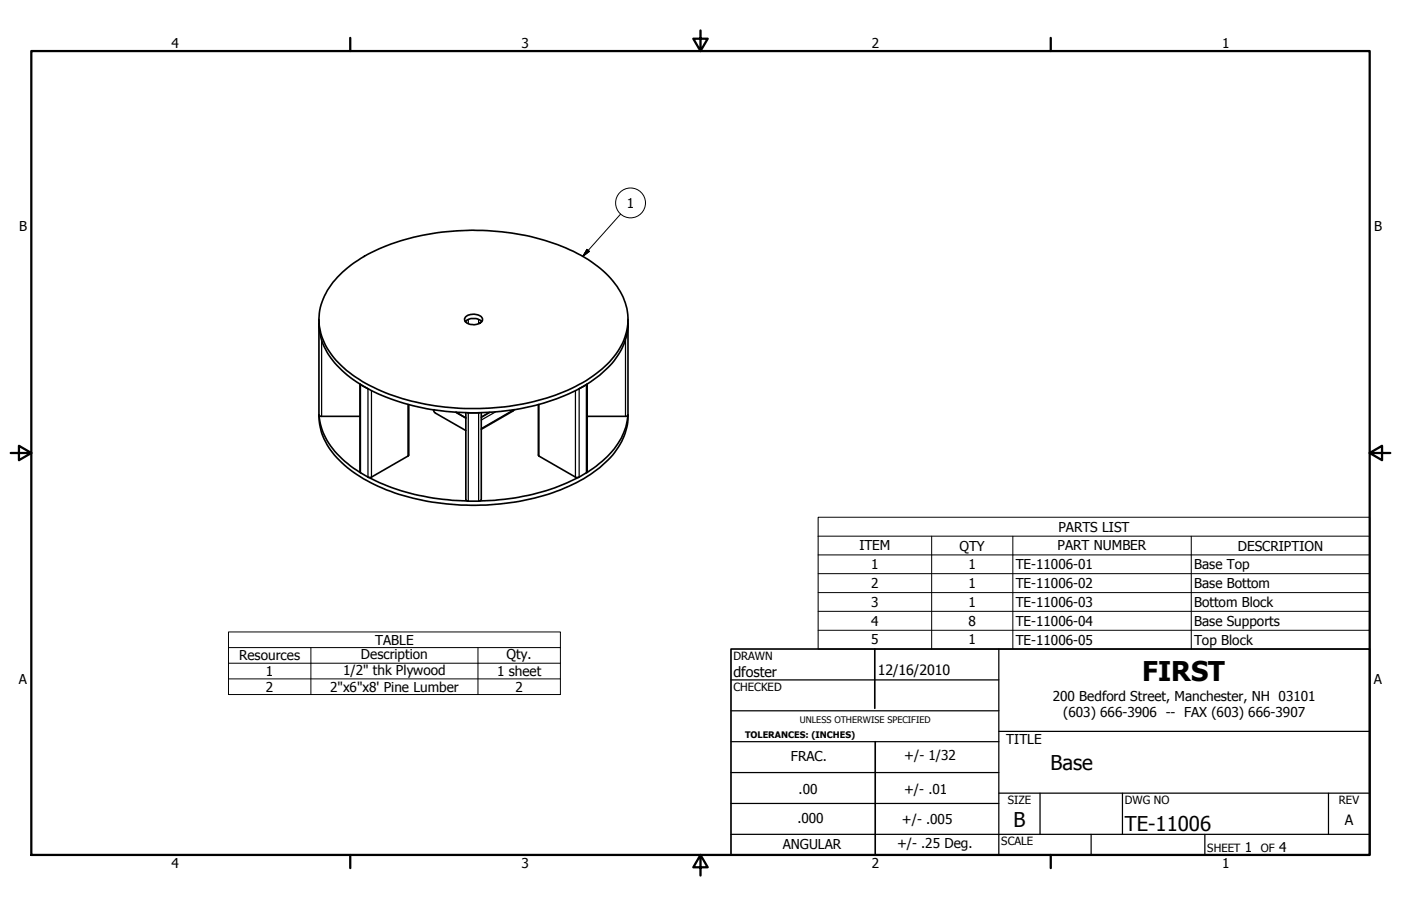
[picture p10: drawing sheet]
<svg xmlns="http://www.w3.org/2000/svg" width="432mm" height="279mm" viewBox="0 0 432 279" stroke-linecap="round" stroke-linejoin="round" font-family="sans-serif">
<!-- layer: Visible (ANSI) -->
<g fill="none" stroke="#000" stroke-width=".51">
<path d="M98.3 99.8a21 21 0 0 0 8.8 15.9 57.5 57.5 0 0 0 28.9 11 72.5 72.5 0 0 0 43.9-7.6 28.7 28.7 0 0 0 12.4-13.1l1.1-3.5 .1-2.7M98.3 98.5v2.2M104.8 84.7a48.6 48.6 0 0 1 24.2-11.9 78.2 78.2 0 0 1 45.4 3.7 34.7 34.7 0 0 1 16.8 13.5 17.3 17.3 0 0 1-2.6 20.7 43.4 43.4 0 0 1-21.5 12.4 77 77 0 0 1-50.8-3.1 32.9 32.9 0 0 1-15.7-12.9 17.2 17.2 0 0 1 2.7-20.8zM143.4 99.2a3.9 3.9 0 0 1 5.1 0M143.6 97.6a3.8 3.8 0 0 1 5 .4 1.73 1.73 0 0 1-2 2.1 2.97 2.97 0 0 1-3.4-1.4v-.5zM193.5 98.5v29.8a20 20 0 0 1-7.8 15.1 53.1 53.1 0 0 1-25.4 11.2 77.2 77.2 0 0 1-43.7-4.6 33.3 33.3 0 0 1-16.3-13.8 17.9 17.9 0 0 1-2-8.2M111.1 118.6l2.3 1.3M180.9 118.5l-2.6 1.5M193.5 100.7v.1M98.4 128.1a21.1 21.1 0 0 0 8.7 14.8l3.9 2.8M99.1 128.4h11.8M133.6 126.4l.6 1 9.4 5.4"/>
<path d="M140.5 127.1l3.1 1.8M144.1 127.3h3.7M148.3 127.3v26.8l-.2 .3-.6 .2h-3.2M158.3 126.4l-.2 .3M193.5 128.1a22.1 22.1 0 0 1-9.7 15.6l-2.9 2M193.5 128l-.5 .4h-12M111.1 145.8l2.3 1.3M113.6 147.2a67.5 67.5 0 0 0 30.5 7.3M126 140.3l-11.5 6.8M166.1 140.7l11.3 6.4M178.3 147.2a68 68 0 0 1-30.5 7.3M181 145.5l-2.5 1.6"/>
</g>
<!-- layer: Visible Narrow (ANSI) -->
<g fill="none" stroke="#000" stroke-width=".38">
<path d="M144.3 98.5v1.3M147.5 98.5v1.3M99.1 104.8v23.6M111.1 118.6v27.2M113.4 119.9v27.2M178.5 119.9v27.2M180.7 118.6v27.2M192.8 104.8v23.6M114.5 120.5v26.6M125.7 124.7v16M144.3 127.3v27.3M147.5 127.3v27.3"/>
<path d="M150.7 127.2l-2.4 1.4M152.7 127.1l-4.4 2.4M158.3 126.4l-10 5.7M166.1 124.7v16M177.4 120.5v26.6"/>
</g>
<g fill="none" stroke="#000" stroke-width=".51">
<path d="M143.6 99v.3M148.3 99v.3M98.4 100.8l-.1 27.2 .3 .3 .5 .1M110.9 118.4v27.2l.2 .2M111 118.5l.1 .1M113.4 119.9l.2 .1M181 118.4v27.1M126 124.8v15.5M140.5 127.1l3.1 1.8M143.6 127.3v26.9l.7 .4M151 127.1l-2.7 1.6M158.1 126.7l-9.8 5.7"/>
<path d="M165.9 124.8v15.6l.2 .3M113.4 147.1h1.1M177.4 147.1h1.1"/>
</g>
<!-- layer: Visible (ANSI) -->
<g fill="#000">
<circle cx="133.6" cy="126.4" r=".25"/>
<circle cx="158.3" cy="126.4" r=".25"/>
</g>
<!-- layer: Symbol (ANSI) -->
<g fill="none" stroke="#000" stroke-width=".31">
<path d="M180.9 76.9l.8 .6-2.1 1.6zM191.3 66l-11.7 13.1M252.2 165.4v-5.9h169.9v5.9M252.2 165.4h169.9v5.7M252.2 165.4v34.8h169.9v-29.1M252.2 171.1h169.9M252.2 176.9h169.9M287.1 165.4v34.8M312.2 165.4v34.8M367.2 165.4v34.8M70.4 199.7v-4.8h102.3v4.8M95.8 199.7v14.5"/>
<path d="M147.3 199.7v14.5M172.7 199.7h-102.3v4.8M172.7 199.7v14.5h-102.3v-9.7M252.2 182.8h169.9M252.2 188.5h169.9M252.2 194.4h169.9M70.4 204.5h102.3M70.4 209.4h102.3"/>
<circle cx="194.3" cy="62.6" r="4.6"/>
</g>
<!-- layer: Border (ANSI) -->
<path d="M9.7 15.7h412.4v248h-412.4zM107.9 11.7v4M215.9 9.4v6.3l-2.2-3.8h4.4l-2.2 3.8M323.8 11.7v4M3.3 139.7h6.4l-3.9-2.2v4.4l3.9-2.2M422.1 139.7l3.9 2.2v-4.4l-3.9 2.2h6.4M107.9 263.7v4M215.9 263.7l2.2 3.8h-4.4l2.2-3.8v6.3M323.8 263.7v4" fill="none" stroke="#000" stroke-width=".7"/>
<!-- layer: Title (ANSI) -->
<path d="M225.3 200.2h196.8v63.5h-196.8zM269.6 200.2v18.2M269.7 228.7v35" fill="none" stroke="#000" stroke-width=".51"/>
<g fill="none" stroke="#000" stroke-width=".38">
<path d="M225.3 209.7h82.5M225.3 219.2h82.5M307.8 200.2v63.5M225.3 228.7h82.5M225.3 238.3h82.5M307.8 225.6h114.3M225.3 257.3h196.8M225.3 247.8h82.5M307.8 244.6h114.3M320.5 244.6v12.7M336.3 257.3v6.4M345.9 244.6v12.7"/>
<path d="M371.3 257.3v6.4M409.4 244.6v12.7"/>
</g>
<!-- layer: Symbol (ANSI) -->
<path d="M180.9 76.9l-1.3 2.2zM180.9 76.9l.8 .6-2.1 1.6z" fill="#000" stroke="#000" stroke-width=".31"/>
<text font-size="8.4" x="352" y="209.9">FIRST</text>
<g font-size="6.3">
<text x="323.7" y="237.5">Base</text>
<text x="312.4" y="255.1">B</text>
<text x="346.7" y="256.4">TE-11006</text>
</g>
<g font-size="4.4">
<text x="226.1" y="208.9">dfoster</text>
<text x="270.5" y="208.2">12/16/2010</text>
<text x="414.5" y="254.4">A</text>
</g>
<g font-size="4.2">
<text x="52.8" y="14.7">4</text>
<text x="160.8" y="14.7">3</text>
<text x="268.7" y="14.7">2</text>
<text x="376.7" y="14.7">1</text>
<text x="193.2" y="64.1">1</text>
<text x="5.9" y="71.4">B</text>
<text x="423.5" y="71.4">B</text>
<text x="326.2" y="164">PARTS LIST</text>
<text x="264.9" y="169.7">ITEM</text>
<text x="295.7" y="169.8">QTY</text>
<text x="325.9" y="169.7">PART NUMBER</text>
<text x="381.5" y="169.8">DESCRIPTION</text>
<text x="268.5" y="175.6">1</text>
<text x="298.5" y="175.6">1</text>
<text x="313.1" y="175.6">TE-11006-01</text>
<text x="368" y="175.6">Base Top</text>
<text x="268.5" y="181.4">2</text>
<text x="298.5" y="181.4">1</text>
<text x="313.1" y="181.4">TE-11006-02</text>
<text x="368" y="181.4">Base Bottom</text>
<text x="268.5" y="187.2">3</text>
<text x="298.5" y="187.2">1</text>
<text x="313.1" y="187.2">TE-11006-03</text>
<text x="368" y="187.3">Bottom Block</text>
<text x="268.5" y="193">4</text>
<text x="298.5" y="193">8</text>
<text x="313.1" y="193">TE-11006-04</text>
<text x="368" y="193">Base Supports</text>
<text x="73.7" y="203.6">Resources</text>
<text x="111.3" y="203.2">Description</text>
<text x="115.6" y="198.8">TABLE</text>
<text x="156.1" y="203.3">Qty.</text>
<text x="268.5" y="198.8">5</text>
<text x="298.5" y="198.8">1</text>
<text x="313.1" y="198.8">TE-11006-05</text>
<text x="368" y="198.8">Top Block</text>
<text x="82" y="208.5">1</text>
<text x="105.7" y="208.1">1/2&quot; thk Plywood</text>
<text x="153.2" y="208.5">1 sheet</text>
<text x="5.8" y="211.1">A</text>
<text x="82" y="213.3">2</text>
<text x="101.7" y="213.3">2&quot;x6&quot;x8' Pine Lumber</text>
<text x="158.9" y="213.3">2</text>
<text x="423.4" y="211.1">A</text>
<text x="324.5" y="216.1">200 Bedford Street, Manchester, NH 03101</text>
<text x="327.7" y="221.2">(603) 666-3906 -- FAX (603) 666-3907</text>
<text x="310.1" y="229.6">TITLE</text>
<text x="243.8" y="234.6">FRAC.</text>
<text x="278.7" y="234.4">+/- 1/32</text>
<text x="246.1" y="244.7">.00</text>
<text x="278.6" y="244.9">+/- .01</text>
<text x="245.7" y="253.9">.000</text>
<text x="277.9" y="254.2">+/- .005</text>
<text x="241.2" y="261.7">ANGULAR</text>
<text x="276.5" y="261.4">+/- .25 Deg.</text>
<text x="383.7" y="262.8">1</text>
<text x="394.2" y="262.8">4</text>
<text x="52.8" y="267.7">4</text>
<text x="160.8" y="267.7">3</text>
<text x="268.7" y="267.7">2</text>
<text x="376.7" y="267.7">1</text>
</g>
<g font-size="3.5">
<text x="226.1" y="203.5">DRAWN</text>
<text x="226.1" y="213">CHECKED</text>
<text x="310.6" y="248">SIZE</text>
<text x="346.7" y="248">DWG NO</text>
<text x="412.7" y="247.9">REV</text>
<text x="308.6" y="260.7">SCALE</text>
<text x="372.1" y="262.8">SHEET</text>
<text x="388.6" y="262.8">OF</text>
</g>
<g font-size="2.8">
<text x="229.6" y="227.6">TOLERANCES: (INCHES)</text>
<text x="246.5" y="222.8">UNLESS OTHERWISE SPECIFIED</text>
</g>
</svg>
